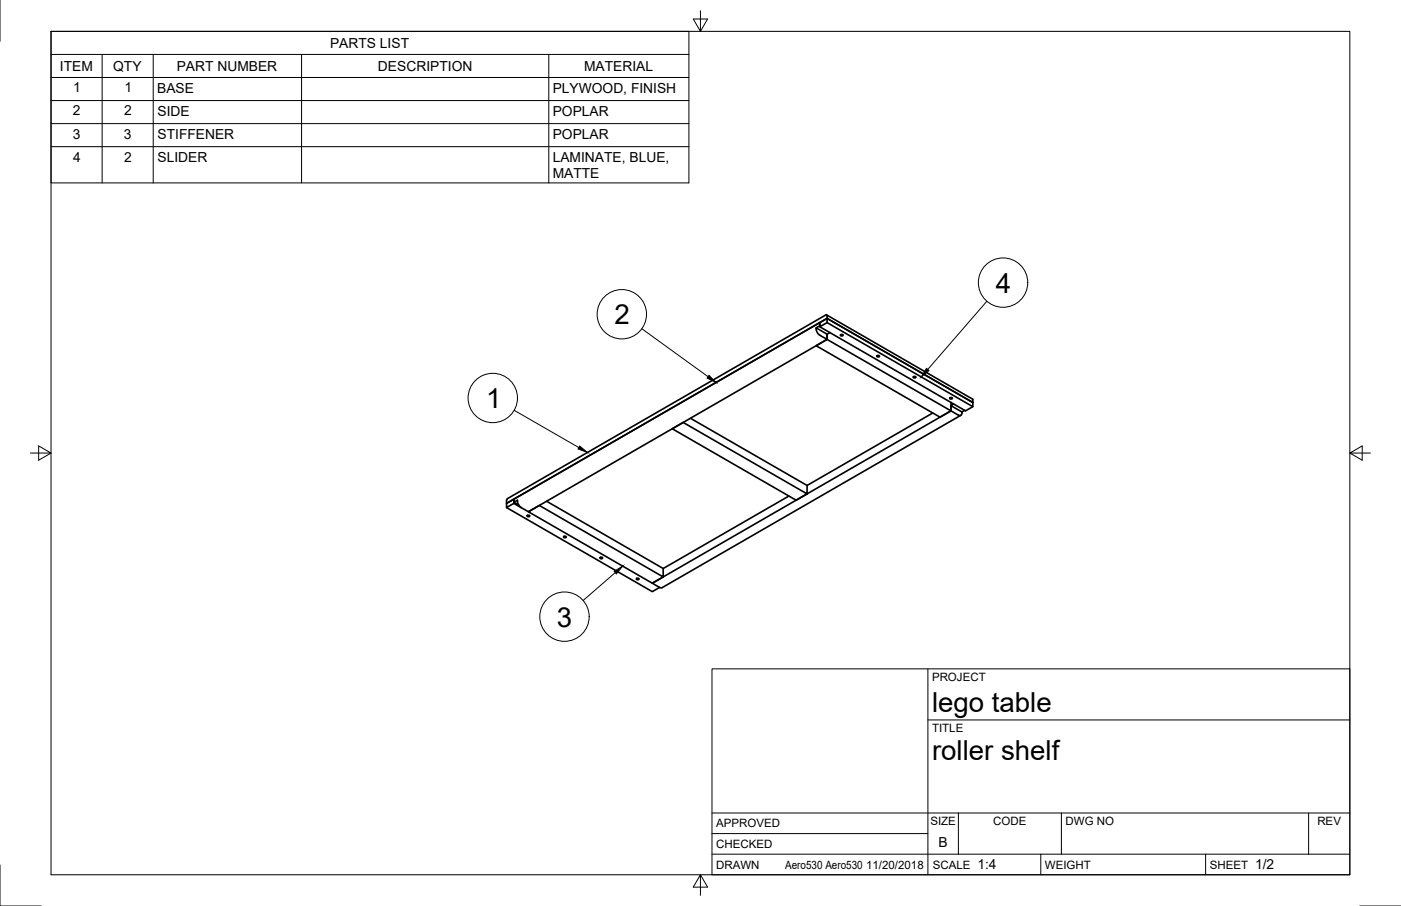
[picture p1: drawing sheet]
<svg xmlns="http://www.w3.org/2000/svg" width="432mm" height="279mm" viewBox="0 0 432 279" stroke-linecap="round" stroke-linejoin="round" font-family="sans-serif">
<!-- layer: Visible -->
<g fill="none" stroke="#000" stroke-width=".51">
<path d="M254.9 97.2l-.2-.2-98.3 56.8-.3 .4v1l98.8-57-2.2 1.3v1.3l44.9 25.9 2.2-1.3v-1.3M254.9 97.2l44.9 25.9v1l-44.9-25.9zM254.9 99.5l44.9 25.9M251.5 101.1l1.2-.6v-1l-94.3 54.4v1l1.5 .9M252.7 100.8l2.2-1.3v-1.3l44.9 25.9M255.8 102.6l-.9 .5v1.6l38.2 22v-1.6l3.4 1.9v.4a.67 .67 0 0 1-.4 .7 .67 .67 0 0 1-.7-.1l-2.3-1.3-92.1 53.2 2.3 1.3M259 103.3l.5-.2 .3 .3-.5 .2zM270.2 109.8l.6-.2 .3 .3-.6 .2zM281.4 116.3l.6-.2 .3 .3-.5 .2zM212.8 129l36 20.7M287.5 127.4l-38.7 22.3M292.7 122.8l.5-.2 .3 .3-.5 .2z"/>
<path d="M293.1 124.1v2.6l-3.4 2-38.2-22.1 3.4-1.9v-1.6l-3.4-2 .3 1.2 .5 .8 2.6 1.6-92 53.1-4.5-2.6v-1.3l-2.3 1.3v1.3l2.3-1.3M293.9 124.6l-.8 .5M296.1 128.1l-92 53.1M297.3 126.6l-.8 .4M156.1 156.5l44.9 26 2.3-1.3M158.4 154.9l1.1-.6 .2 1.2 .9 1M162.4 159.1l.6-.2 .3 .3-.5 .2zM168.5 154.6l35.9 20.7M243.1 153l-38.7 22.3M248.8 149.7v2.6l-38.2-22-3.4 1.9 38.2 22.1 3.4-2M173.7 165.5l.5-.1 .3 .3-.5 .1zM184.9 172l.5-.2 .3 .3-.5 .2z"/>
<path d="M196.1 178.5l.6-.2 .3 .3-.6 .2zM204.4 175.3v2.6l-38.2-22-3.3 1.9 38.1 22.1 3.4-2M203.3 181.1l.8 .1"/>
</g>
<!-- layer: Border -->
<path d="M0 0v12.7M15.7 9.7h400.3v260.1h-400.3zM215.9 3.3v6.4l-2.2-3.8h4.4l-2.2 3.8M9.4 139.7h6.3l-3.8-2.2v4.4l3.8-2.2M416 139.7l3.8 2.2v-4.4l-3.8 2.2h6.4M0 266.7v12.7h12.7M215.9 269.8l2.2 3.8h-4.4l2.2-3.8v6.3M419.1 279.4h12.7" fill="none" stroke="#000" stroke-width=".31"/>
<!-- layer: Titleblock -->
<path d="M219.4 206.3h196.6v63.5h-196.6zM286 206.3v63.5M286 222h130M219.4 257.1h66.6M219.4 250.7h196.6M295.4 250.7v12.7M327.1 250.7v12.7M403.3 250.7v12.7M219.4 263.4h196.6M320.8 263.4v6.4M371.6 263.4v6.4" fill="none" stroke="#000" stroke-width=".31"/>
<!-- layer: BOM -->
<g fill="none" stroke="#000" stroke-width=".31">
<path d="M15.7 9.7h196.6v46.7h-196.6zM15.7 16.8h196.6M31.5 16.8v39.6M47.2 16.8v39.6M92.9 16.8v39.6M169.1 16.8v39.6M15.7 23.9h196.6M15.7 31h196.6M15.7 38.1h196.6M15.7 45.2h196.6M304.1 92.9l-18.2 21M197.8 101.4l20.4 14.8"/>
<path d="M158.5 126.5l19.9 11.5M189.6 176.6l-9.9 8.6"/>
<circle cx="191.7" cy="96.9" r="7.6"/>
<circle cx="309.1" cy="87.2" r="7.6"/>
<circle cx="151.9" cy="122.7" r="7.6"/>
<circle cx="174" cy="190.2" r="7.6"/>
</g>
<path d="M218.5 115.8l2.2 2.2-2.8-1.4zM285.6 113.6l.7 .7-2.4 1.9zM178.7 137.6l2.4 1.9-2.9-1zM189.3 176.2l2.6-1.6-2 2.4z" fill="#000" stroke="#000" stroke-width=".31"/>
<g font-size="8.5">
<text x="306.9" y="90.2">4</text>
<text x="189.4" y="100">2</text>
<text x="149.8" y="125.8">1</text>
<text x="171.6" y="193.2">3</text>
<text x="287.3" y="219.5">lego table</text>
<text x="287.3" y="234.5">roller shelf</text>
</g>
<g font-size="4.3">
<text x="101.7" y="14.8">PARTS LIST</text>
<text x="18.5" y="21.9">ITEM</text>
<text x="34.9" y="21.8">QTY</text>
<text x="54.5" y="21.8">PART NUMBER</text>
<text x="116.5" y="21.9">DESCRIPTION</text>
<text x="180" y="21.9">MATERIAL</text>
<text x="22.6" y="28.5">1</text>
<text x="38.3" y="28.5">1</text>
<text x="48.5" y="28.5">BASE</text>
<text x="170.3" y="28.5">PLYWOOD, FINISH</text>
<text x="22.5" y="35.6">2</text>
<text x="38.2" y="35.6">2</text>
<text x="48.6" y="35.6">SIDE</text>
<text x="170.3" y="35.6">POPLAR</text>
<text x="22.4" y="42.7">3</text>
<text x="38.2" y="42.7">3</text>
<text x="48.6" y="42.8">STIFFENER</text>
<text x="170.3" y="42.8">POPLAR</text>
<text x="22.5" y="49.8">4</text>
<text x="38.2" y="49.8">2</text>
<text x="48.6" y="49.9">SLIDER</text>
<text x="170.3" y="49.8">LAMINATE, BLUE,</text>
<text x="170.3" y="54.9">MATTE</text>
<text x="289.3" y="261.2">B</text>
<text x="301.2" y="268.1">1:4</text>
<text x="386.8" y="268.1">1/2</text>
</g>
<g font-size="3.5">
<text x="287.3" y="210.1">PROJECT</text>
<text x="287.3" y="225.8">TITLE</text>
<text x="220.7" y="255.2">APPROVED</text>
<text x="286.7" y="254.5">SIZE</text>
<text x="306.1" y="254.5">CODE</text>
<text x="328.4" y="254.5">DWG NO</text>
<text x="406" y="254.5">REV</text>
<text x="220.7" y="261.5">CHECKED</text>
<text x="220.7" y="267.9">DRAWN</text>
<text x="242" y="267.9">Aero530 Aero530</text>
<text x="267" y="267.9">11/20/2018</text>
<text x="287.5" y="267.9">SCALE</text>
<text x="322.1" y="267.9">WEIGHT</text>
<text x="372.9" y="267.9">SHEET</text>
</g>
</svg>
